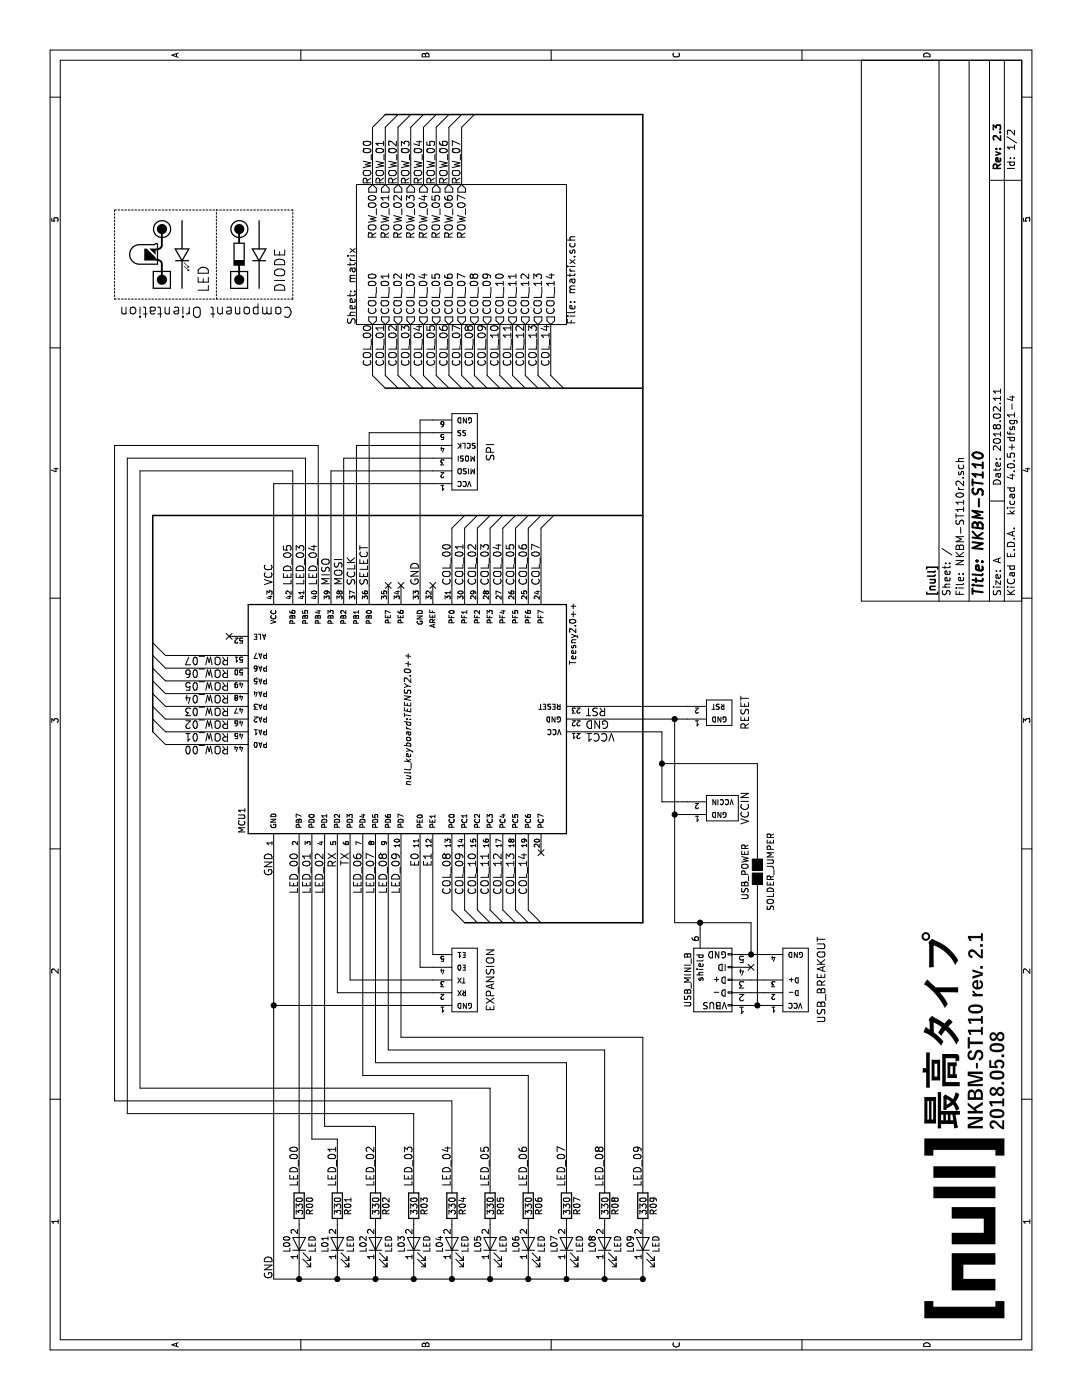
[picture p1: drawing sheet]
EESchema Schematic File Version 2
LIBS:power
LIBS:device
LIBS:transistors
LIBS:conn
LIBS:linear
LIBS:regul
LIBS:74xx
LIBS:cmos4000
LIBS:adc-dac
LIBS:memory
LIBS:xilinx
LIBS:microcontrollers
LIBS:dsp
LIBS:microchip
LIBS:analog_switches
LIBS:motorola
LIBS:texas
LIBS:intel
LIBS:audio
LIBS:interface
LIBS:digital-audio
LIBS:philips
LIBS:display
LIBS:cypress
LIBS:siliconi
LIBS:opto
LIBS:atmel
LIBS:contrib
LIBS:valves
LIBS:NKBM-ST110r2-cache
EELAYER 25 0
EELAYER END
$Descr A 11000 8500
encoding utf-8
Sheet 1 2
Title "NKBM-ST110"
Date "2018.02.11"
Rev "2.3"
Comp "[null]"
Comment1 ""
Comment2 ""
Comment3 ""
Comment4 ""
$EndDescr
Text Label 5150 1800 1    60   ~ 0
ROW_00
Text Label 5250 1800 1    60   ~ 0
ROW_01
Text Label 5350 1800 1    60   ~ 0
ROW_02
Text Label 5550 1800 1    60   ~ 0
ROW_04
Text Label 5650 1800 1    60   ~ 0
ROW_05
Text Label 5750 1800 1    60   ~ 0
ROW_06
Text Label 5850 1800 1    60   ~ 0
ROW_07
Text Label 6400 3650 0    60   ~ 0
COL_01
Text Label 6400 3750 0    60   ~ 0
COL_02
Text Label 6400 3850 0    60   ~ 0
COL_03
Text Label 6400 3950 0    60   ~ 0
COL_04
Text Label 6400 4050 0    60   ~ 0
COL_05
Text Label 6400 4150 0    60   ~ 0
COL_06
Text Label 6400 4250 0    60   ~ 0
COL_07
Text Label 4300 3550 2    60   ~ 0
COL_08
Text Label 4300 3650 2    60   ~ 0
COL_09
Text Label 4300 3750 2    60   ~ 0
COL_10
Text Label 4300 3850 2    60   ~ 0
COL_11
Text Label 4300 3950 2    60   ~ 0
COL_12
Text Label 4300 4050 2    60   ~ 0
COL_13
Text Label 4300 4150 2    60   ~ 0
COL_14
Text Label 6400 3300 0    60   ~ 0
GND
Text Label 5450 4600 3    60   ~ 0
RST
Text Label 5350 4600 3    60   ~ 0
GND
Text Label 5250 4600 3    60   ~ 0
VCC1
Text Label 6400 2150 0    60   ~ 0
VCC
Text Label 4300 2150 2    60   ~ 0
GND
Text Label 4300 3050 2    60   ~ 0
LED_08
Text Label 4300 3150 2    60   ~ 0
LED_09
Text Label 6400 2400 0    60   ~ 0
LED_03
Text Label 6400 2500 0    60   ~ 0
LED_04
Text Label 4300 2350 2    60   ~ 0
LED_00
Text Label 4300 2850 2    60   ~ 0
LED_06
Text Label 4300 2550 2    60   ~ 0
LED_02
Text Label 4300 2450 2    60   ~ 0
LED_01
Text Label 4300 2950 2    60   ~ 0
LED_07
Text Label 4300 2650 2    60   ~ 0
RX
Text Label 4300 2750 2    60   ~ 0
TX
Text Label 6400 2600 0    60   ~ 0
MISO
Text Label 6400 2700 0    60   ~ 0
MOSI
Text Label 6400 2800 0    60   ~ 0
SCLK
Text Label 6400 2900 0    60   ~ 0
SELECT
$Comp
L Teesny2.0++ MCU1
U 1 1
P 5350 3200
F 0 "MCU1" H 4450 4475 50  0000 L BNN
F 1 "Teesny2.0++" H 5775 1875 50  0000 L BNN
F 2 "null_keyboard:TEENSY2.0++" H 5350 3200 50  0000 C CIN
F 3 "" H 5350 3200 50  0000 C CNN
	1    5350 3200
	1    0    0    -1  
$EndComp
Text Label 5450 1800 1    60   ~ 0
ROW_03
NoConn ~ 6400 3400
NoConn ~ 6000 1800
NoConn ~ 4300 4250
Text Label 6400 3550 0    60   ~ 0
COL_00
Text HLabel 8450 2925 2    60   Input ~ 0
COL_00
Text HLabel 8450 3025 2    60   Input ~ 0
COL_01
Text HLabel 8450 3125 2    60   Input ~ 0
COL_02
Text HLabel 8450 3225 2    60   Input ~ 0
COL_03
Text HLabel 8450 3325 2    60   Input ~ 0
COL_04
Text HLabel 8450 3425 2    60   Input ~ 0
COL_05
Text HLabel 8450 3525 2    60   Input ~ 0
COL_06
Text HLabel 8450 3625 2    60   Input ~ 0
COL_07
Text HLabel 8450 3725 2    60   Input ~ 0
COL_08
Text HLabel 8450 3825 2    60   Input ~ 0
COL_09
Text HLabel 8450 3925 2    60   Input ~ 0
COL_10
Text HLabel 8450 4025 2    60   Input ~ 0
COL_11
Text HLabel 8450 4125 2    60   Input ~ 0
COL_12
Text HLabel 8450 4225 2    60   Input ~ 0
COL_13
Text HLabel 8450 4325 2    60   Input ~ 0
COL_14
Text HLabel 9550 2925 0    60   Input ~ 0
ROW_00
Text HLabel 9550 3025 0    60   Input ~ 0
ROW_01
Text HLabel 9550 3125 0    60   Input ~ 0
ROW_02
Text HLabel 9550 3325 0    60   Input ~ 0
ROW_04
Text HLabel 9550 3425 0    60   Input ~ 0
ROW_05
Text HLabel 9550 3525 0    60   Input ~ 0
ROW_06
Text HLabel 9550 3625 0    60   Input ~ 0
ROW_07
Entry Wire Line
	6850 3550 6950 3650
Entry Wire Line
	6850 3650 6950 3750
Entry Wire Line
	6850 3750 6950 3850
Entry Wire Line
	6850 3850 6950 3950
Entry Wire Line
	6850 3950 6950 4050
Entry Wire Line
	6850 4050 6950 4150
Entry Wire Line
	6850 4150 6950 4250
Entry Wire Line
	6850 4250 6950 4350
Entry Wire Line
	3750 3650 3850 3550
Entry Wire Line
	3750 3750 3850 3650
Entry Wire Line
	3750 3850 3850 3750
Entry Wire Line
	3750 3950 3850 3850
Entry Wire Line
	3750 4050 3850 3950
Entry Wire Line
	3750 4150 3850 4050
Entry Wire Line
	3750 4250 3850 4150
Entry Wire Line
	5250 1300 5350 1200
Entry Wire Line
	5150 1300 5250 1200
Entry Wire Line
	5350 1300 5450 1200
Entry Wire Line
	5450 1300 5550 1200
Entry Wire Line
	5550 1300 5650 1200
Entry Wire Line
	5650 1300 5750 1200
Entry Wire Line
	5750 1300 5850 1200
Entry Wire Line
	5850 1300 5950 1200
Entry Wire Line
	7950 3025 8050 2925
Entry Wire Line
	7950 3125 8050 3025
Entry Wire Line
	7950 3225 8050 3125
Entry Wire Line
	7950 3325 8050 3225
Entry Wire Line
	7950 3425 8050 3325
Entry Wire Line
	7950 3525 8050 3425
Entry Wire Line
	7950 3625 8050 3525
Entry Wire Line
	7950 3725 8050 3625
Entry Wire Line
	7950 3825 8050 3725
Entry Wire Line
	7950 3925 8050 3825
Entry Wire Line
	7950 4025 8050 3925
Entry Wire Line
	7950 4125 8050 4025
Entry Wire Line
	7950 4225 8050 4125
Entry Wire Line
	7950 4325 8050 4225
Entry Wire Line
	7950 4425 8050 4325
Entry Wire Line
	10000 3025 10100 3125
Entry Wire Line
	10000 2925 10100 3025
Entry Wire Line
	10000 3125 10100 3225
Entry Wire Line
	10000 3225 10100 3325
Entry Wire Line
	10000 3325 10100 3425
Entry Wire Line
	10000 3425 10100 3525
Entry Wire Line
	10000 3525 10100 3625
Text Label 8450 3725 2    60   ~ 0
COL_08
Text Label 8450 2925 2    60   ~ 0
COL_00
Text Label 8450 3025 2    60   ~ 0
COL_01
Text Label 8450 3125 2    60   ~ 0
COL_02
Text Label 8450 3225 2    60   ~ 0
COL_03
Text Label 8450 3325 2    60   ~ 0
COL_04
Text Label 8450 3425 2    60   ~ 0
COL_05
Text Label 8450 3525 2    60   ~ 0
COL_06
Text Label 8450 3625 2    60   ~ 0
COL_07
Text Label 8450 3825 2    60   ~ 0
COL_09
Text Label 8450 3925 2    60   ~ 0
COL_10
Text Label 8450 4025 2    60   ~ 0
COL_11
Text Label 8450 4125 2    60   ~ 0
COL_12
Text Label 8450 4225 2    60   ~ 0
COL_13
Text Label 8450 4325 2    60   ~ 0
COL_14
Text Label 9550 2925 0    60   ~ 0
ROW_00
Text Label 9550 3025 0    60   ~ 0
ROW_01
Text Label 9550 3125 0    60   ~ 0
ROW_02
Text Label 9550 3225 0    60   ~ 0
ROW_03
Text Label 9550 3325 0    60   ~ 0
ROW_04
Text Label 9550 3425 0    60   ~ 0
ROW_05
Text Label 9550 3525 0    60   ~ 0
ROW_06
Text Label 9550 3625 0    60   ~ 0
ROW_07
Text HLabel 9550 3225 0    60   Input ~ 0
ROW_03
Entry Wire Line
	10000 3625 10100 3725
$Sheet
S 8450 2800 1100 1650
U 5A805DDF
F0 "matrix" 60
F1 "matrix.sch" 60
$EndSheet
$Comp
L SERIAL_HEADER H21
U 1 1
P 3300 3800
F 0 "H21" H 3300 4300 60  0001 C CNN
F 1 "EXPANSION" H 3300 3750 60  0000 C CNN
F 2 "" H 3300 3800 60  0001 C CNN
F 3 "" H 3300 3800 60  0001 C CNN
	1    3300 3800
	1    0    0    -1  
$EndComp
$Comp
L SPI_HEADER H11
U 1 1
P 7400 3800
F 0 "H11" H 7400 4300 60  0001 C CNN
F 1 "SPI" H 7450 3750 60  0000 C CNN
F 2 "" H 7400 3800 60  0001 C CNN
F 3 "" H 7400 3800 60  0001 C CNN
	1    7400 3800
	1    0    0    -1  
$EndComp
Text Label 6400 2300 0    60   ~ 0
LED_05
$Comp
L LED L00
U 1 1
P 1225 2350
F 0 "L00" H 1225 2450 50  0000 C CNN
F 1 "LED" H 1225 2250 50  0000 C CNN
F 2 "" H 1225 2350 50  0000 C CNN
F 3 "" H 1225 2350 50  0000 C CNN
	1    1225 2350
	1    0    0    -1  
$EndComp
$Comp
L R R01
U 1 1
P 1525 2650
F 0 "R01" V 1605 2650 50  0000 C CNN
F 1 "330" V 1525 2650 50  0000 C CNN
F 2 "" V 1455 2650 50  0000 C CNN
F 3 "" H 1525 2650 50  0000 C CNN
	1    1525 2650
	0    1    1    0   
$EndComp
$Comp
L LED L01
U 1 1
P 1225 2650
F 0 "L01" H 1225 2750 50  0000 C CNN
F 1 "LED" H 1225 2550 50  0000 C CNN
F 2 "" H 1225 2650 50  0000 C CNN
F 3 "" H 1225 2650 50  0000 C CNN
	1    1225 2650
	1    0    0    -1  
$EndComp
$Comp
L R R02
U 1 1
P 1525 2950
F 0 "R02" V 1605 2950 50  0000 C CNN
F 1 "330" V 1525 2950 50  0000 C CNN
F 2 "" V 1455 2950 50  0000 C CNN
F 3 "" H 1525 2950 50  0000 C CNN
	1    1525 2950
	0    1    1    0   
$EndComp
$Comp
L LED L02
U 1 1
P 1225 2950
F 0 "L02" H 1225 3050 50  0000 C CNN
F 1 "LED" H 1225 2850 50  0000 C CNN
F 2 "" H 1225 2950 50  0000 C CNN
F 3 "" H 1225 2950 50  0000 C CNN
	1    1225 2950
	1    0    0    -1  
$EndComp
$Comp
L R R03
U 1 1
P 1525 3250
F 0 "R03" V 1605 3250 50  0000 C CNN
F 1 "330" V 1525 3250 50  0000 C CNN
F 2 "" V 1455 3250 50  0000 C CNN
F 3 "" H 1525 3250 50  0000 C CNN
	1    1525 3250
	0    1    1    0   
$EndComp
$Comp
L LED L03
U 1 1
P 1225 3250
F 0 "L03" H 1225 3350 50  0000 C CNN
F 1 "LED" H 1225 3150 50  0000 C CNN
F 2 "" H 1225 3250 50  0000 C CNN
F 3 "" H 1225 3250 50  0000 C CNN
	1    1225 3250
	1    0    0    -1  
$EndComp
$Comp
L R R04
U 1 1
P 1525 3550
F 0 "R04" V 1605 3550 50  0000 C CNN
F 1 "330" V 1525 3550 50  0000 C CNN
F 2 "" V 1455 3550 50  0000 C CNN
F 3 "" H 1525 3550 50  0000 C CNN
	1    1525 3550
	0    1    1    0   
$EndComp
$Comp
L LED L04
U 1 1
P 1225 3550
F 0 "L04" H 1225 3650 50  0000 C CNN
F 1 "LED" H 1225 3450 50  0000 C CNN
F 2 "" H 1225 3550 50  0000 C CNN
F 3 "" H 1225 3550 50  0000 C CNN
	1    1225 3550
	1    0    0    -1  
$EndComp
$Comp
L R R05
U 1 1
P 1525 3850
F 0 "R05" V 1605 3850 50  0000 C CNN
F 1 "330" V 1525 3850 50  0000 C CNN
F 2 "" V 1455 3850 50  0000 C CNN
F 3 "" H 1525 3850 50  0000 C CNN
	1    1525 3850
	0    1    1    0   
$EndComp
$Comp
L LED L05
U 1 1
P 1225 3850
F 0 "L05" H 1225 3950 50  0000 C CNN
F 1 "LED" H 1225 3750 50  0000 C CNN
F 2 "" H 1225 3850 50  0000 C CNN
F 3 "" H 1225 3850 50  0000 C CNN
	1    1225 3850
	1    0    0    -1  
$EndComp
$Comp
L R R06
U 1 1
P 1525 4150
F 0 "R06" V 1605 4150 50  0000 C CNN
F 1 "330" V 1525 4150 50  0000 C CNN
F 2 "" V 1455 4150 50  0000 C CNN
F 3 "" H 1525 4150 50  0000 C CNN
	1    1525 4150
	0    1    1    0   
$EndComp
$Comp
L LED L06
U 1 1
P 1225 4150
F 0 "L06" H 1225 4250 50  0000 C CNN
F 1 "LED" H 1225 4050 50  0000 C CNN
F 2 "" H 1225 4150 50  0000 C CNN
F 3 "" H 1225 4150 50  0000 C CNN
	1    1225 4150
	1    0    0    -1  
$EndComp
$Comp
L R R07
U 1 1
P 1525 4450
F 0 "R07" V 1605 4450 50  0000 C CNN
F 1 "330" V 1525 4450 50  0000 C CNN
F 2 "" V 1455 4450 50  0000 C CNN
F 3 "" H 1525 4450 50  0000 C CNN
	1    1525 4450
	0    1    1    0   
$EndComp
$Comp
L LED L07
U 1 1
P 1225 4450
F 0 "L07" H 1225 4550 50  0000 C CNN
F 1 "LED" H 1225 4350 50  0000 C CNN
F 2 "" H 1225 4450 50  0000 C CNN
F 3 "" H 1225 4450 50  0000 C CNN
	1    1225 4450
	1    0    0    -1  
$EndComp
$Comp
L R R08
U 1 1
P 1525 4750
F 0 "R08" V 1605 4750 50  0000 C CNN
F 1 "330" V 1525 4750 50  0000 C CNN
F 2 "" V 1455 4750 50  0000 C CNN
F 3 "" H 1525 4750 50  0000 C CNN
	1    1525 4750
	0    1    1    0   
$EndComp
$Comp
L LED L08
U 1 1
P 1225 4750
F 0 "L08" H 1225 4850 50  0000 C CNN
F 1 "LED" H 1225 4650 50  0000 C CNN
F 2 "" H 1225 4750 50  0000 C CNN
F 3 "" H 1225 4750 50  0000 C CNN
	1    1225 4750
	1    0    0    -1  
$EndComp
$Comp
L R R09
U 1 1
P 1525 5050
F 0 "R09" V 1605 5050 50  0000 C CNN
F 1 "330" V 1525 5050 50  0000 C CNN
F 2 "" V 1455 5050 50  0000 C CNN
F 3 "" H 1525 5050 50  0000 C CNN
	1    1525 5050
	0    1    1    0   
$EndComp
$Comp
L LED L09
U 1 1
P 1225 5050
F 0 "L09" H 1225 5150 50  0000 C CNN
F 1 "LED" H 1225 4950 50  0000 C CNN
F 2 "" H 1225 5050 50  0000 C CNN
F 3 "" H 1225 5050 50  0000 C CNN
	1    1225 5050
	1    0    0    -1  
$EndComp
$Comp
L RST_HEADER H31
U 1 1
P 5400 5800
F 0 "H31" H 5400 6300 60  0001 C CNN
F 1 "RESET" H 5400 5750 60  0000 C CNN
F 2 "" H 5400 5800 60  0001 C CNN
F 3 "" H 5400 5800 60  0001 C CNN
	1    5400 5800
	1    0    0    -1  
$EndComp
$Comp
L VCCIN_HEADER H41
U 1 1
P 4650 5800
F 0 "H41" H 4650 6300 60  0001 C CNN
F 1 "VCCIN" H 4650 5750 60  0000 C CNN
F 2 "" H 4650 5800 60  0001 C CNN
F 3 "" H 4650 5800 60  0001 C CNN
	1    4650 5800
	1    0    0    -1  
$EndComp
Text Label 1675 5050 0    60   ~ 0
LED_09
Text Label 1675 4750 0    60   ~ 0
LED_08
Text Label 1675 4450 0    60   ~ 0
LED_07
Text Label 1675 4150 0    60   ~ 0
LED_06
Text Label 1675 3850 0    60   ~ 0
LED_05
Text Label 1675 3550 0    60   ~ 0
LED_04
Text Label 1675 3250 0    60   ~ 0
LED_03
Text Label 1675 2950 0    60   ~ 0
LED_02
Text Label 1675 2350 0    60   ~ 0
LED_00
Text Label 1675 2650 0    60   ~ 0
LED_01
Text Label 950  2150 0    60   ~ 0
GND
Text Label 4300 3400 2    60   ~ 0
E1
Text Label 4300 3300 2    60   ~ 0
E0
NoConn ~ 6400 3050
NoConn ~ 6400 3150
Text Notes 8700 1650 0    79   ~ 0
LED
Text Notes 8700 2250 0    79   ~ 0
DIODE
Text Notes 8600 2300 1    79   ~ 0
Component Orientation
$Comp
L GS2 USB_POWER
U 1 1
P 4150 5950
F 0 "USB_POWER" V 4050 5950 50  0000 C CNN
F 1 "SOLDER_JUMPER" V 4250 5950 50  0000 C CNN
F 2 "SOLDER_BRIDGE" V 4224 5950 50  0001 C CNN
F 3 "" H 4150 5950 50  0000 C CNN
	1    4150 5950
	0    1    1    0   
$EndComp
NoConn ~ 3400 5900
$Comp
L USB_BREAKOUT H?
U 1 1
P 3300 6400
F 0 "H?" H 3300 6900 60  0001 C CNN
F 1 "USB_BREAKOUT" H 3300 6350 60  0000 C CNN
F 2 "" H 2850 6650 60  0001 C CNN
F 3 "" H 2850 6650 60  0001 C CNN
	1    3300 6400
	1    0    0    -1  
$EndComp
$Comp
L USB_OTG P?
U 1 1
P 3300 5600
F 0 "P?" H 3625 5475 50  0001 C CNN
F 1 "USB_MINI_B" H 3300 5800 50  0000 C CNN
F 2 "" V 3250 5500 50  0000 C CNN
F 3 "" V 3250 5500 50  0000 C CNN
	1    3300 5600
	1    0    0    -1  
$EndComp
$Comp
L R R00
U 1 1
P 1525 2350
F 0 "R00" V 1605 2350 50  0000 C CNN
F 1 "330" V 1525 2350 50  0000 C CNN
F 2 "" V 1455 2350 50  0000 C CNN
F 3 "" H 1525 2350 50  0000 C CNN
	1    1525 2350
	0    1    1    0   
$EndComp
Wire Wire Line
	2050 2450 4300 2450
Wire Wire Line
	6400 3550 6850 3550
Wire Wire Line
	6400 3650 6850 3650
Wire Wire Line
	6400 3750 6850 3750
Wire Wire Line
	6400 3850 6850 3850
Wire Wire Line
	6400 3950 6850 3950
Wire Wire Line
	6400 4050 6850 4050
Wire Wire Line
	6400 4150 6850 4150
Wire Wire Line
	6400 4250 6850 4250
Wire Wire Line
	4300 3550 3850 3550
Wire Wire Line
	3850 3650 4300 3650
Wire Wire Line
	4300 3750 3850 3750
Wire Wire Line
	4300 3850 3850 3850
Wire Wire Line
	4300 3950 3850 3950
Wire Wire Line
	4300 4050 3850 4050
Wire Wire Line
	4300 4150 3850 4150
Wire Wire Line
	5250 1800 5250 1300
Wire Wire Line
	5150 1300 5150 1800
Wire Wire Line
	5350 1800 5350 1300
Wire Wire Line
	5450 1800 5450 1300
Wire Wire Line
	5550 1800 5550 1300
Wire Wire Line
	5650 1800 5650 1300
Wire Wire Line
	5750 1800 5750 1300
Wire Wire Line
	5850 1300 5850 1800
Wire Wire Line
	8050 2925 8450 2925
Wire Wire Line
	8450 4325 8050 4325
Wire Wire Line
	8450 4225 8050 4225
Wire Wire Line
	8450 4125 8050 4125
Wire Wire Line
	8450 4025 8050 4025
Wire Wire Line
	8450 3925 8050 3925
Wire Wire Line
	8450 3825 8050 3825
Wire Wire Line
	8450 3725 8050 3725
Wire Wire Line
	8450 3625 8050 3625
Wire Wire Line
	8450 3525 8050 3525
Wire Wire Line
	8450 3425 8050 3425
Wire Wire Line
	8450 3325 8050 3325
Wire Wire Line
	8450 3225 8050 3225
Wire Wire Line
	8450 3125 8050 3125
Wire Wire Line
	8450 3025 8050 3025
Wire Wire Line
	10000 2925 9550 2925
Wire Wire Line
	10000 3025 9550 3025
Wire Wire Line
	9550 3125 10000 3125
Wire Wire Line
	10000 3225 9550 3225
Wire Wire Line
	10000 3325 9550 3325
Wire Wire Line
	10000 3425 9550 3425
Wire Wire Line
	10000 3525 9550 3525
Wire Bus Line
	7950 3025 7950 5050
Wire Bus Line
	6950 1200 6950 5050
Wire Wire Line
	9550 3625 10000 3625
Wire Bus Line
	10100 3025 10100 5050
Wire Bus Line
	5250 1200 6950 1200
Wire Bus Line
	3750 3650 3750 5050
Wire Wire Line
	6400 2300 7300 2300
Wire Wire Line
	6400 2400 7400 2400
Wire Wire Line
	6400 2500 7500 2500
Wire Wire Line
	7700 3300 7700 3400
Wire Wire Line
	7700 3300 6400 3300
Wire Wire Line
	7600 3400 7600 2900
Wire Wire Line
	7600 2900 6400 2900
Wire Wire Line
	6400 2800 7500 2800
Wire Wire Line
	7500 2800 7500 3400
Wire Wire Line
	7400 3400 7400 2700
Wire Wire Line
	7400 2700 6400 2700
Wire Wire Line
	6400 2600 7300 2600
Wire Wire Line
	7300 2600 7300 3400
Wire Wire Line
	7200 3400 7200 2150
Wire Wire Line
	7200 2150 6400 2150
Wire Wire Line
	3500 3400 4300 3400
Wire Wire Line
	4300 3300 3400 3300
Wire Wire Line
	3400 3300 3400 3400
Wire Wire Line
	3300 3400 3300 2750
Wire Wire Line
	3300 2750 4300 2750
Wire Wire Line
	4300 2650 3200 2650
Wire Wire Line
	3200 2650 3200 3400
Wire Wire Line
	950  2150 4300 2150
Wire Wire Line
	7300 2300 7300 1100
Wire Wire Line
	7400 2400 7400 1000
Wire Wire Line
	7500 2500 7500 900 
Wire Wire Line
	1675 5050 2850 5050
Wire Wire Line
	950  2350 1075 2350
Wire Wire Line
	950  5050 1075 5050
Wire Wire Line
	950  4750 1075 4750
Connection ~ 950  4750
Wire Wire Line
	950  4450 1075 4450
Connection ~ 950  4450
Wire Wire Line
	950  4150 1075 4150
Connection ~ 950  4150
Wire Wire Line
	950  3850 1075 3850
Connection ~ 950  3850
Wire Wire Line
	950  3550 1075 3550
Connection ~ 950  3550
Wire Wire Line
	950  3250 1075 3250
Connection ~ 950  3250
Wire Wire Line
	950  2950 1075 2950
Connection ~ 950  2950
Wire Wire Line
	950  2650 1075 2650
Connection ~ 950  2650
Connection ~ 950  5050
Wire Wire Line
	2450 3850 1675 3850
Wire Wire Line
	2250 3250 1675 3250
Wire Wire Line
	2350 3550 1675 3550
Wire Wire Line
	4600 5400 4600 5300
Connection ~ 5350 5300
Wire Wire Line
	950  2150 950  5050
Connection ~ 3100 2150
Connection ~ 950  2350
Wire Wire Line
	4700 5400 4700 5200
Wire Wire Line
	4700 5200 5250 5200
Wire Wire Line
	2850 5050 2850 3150
Wire Wire Line
	2750 3050 2750 4750
Wire Wire Line
	2750 4750 1675 4750
Wire Wire Line
	1675 4450 2650 4450
Wire Wire Line
	2650 4450 2650 2950
Wire Wire Line
	2550 2850 2550 4150
Wire Wire Line
	2550 4150 1675 4150
Wire Wire Line
	7300 1100 2450 1100
Wire Wire Line
	7500 900  2350 900 
Wire Wire Line
	7400 1000 2250 1000
Wire Wire Line
	1675 2950 2150 2950
Wire Wire Line
	2150 2950 2150 2550
Wire Wire Line
	1675 2650 2050 2650
Wire Wire Line
	2050 2650 2050 2450
Wire Bus Line
	3750 5050 10100 5050
Wire Notes Line
	8650 900  8650 2300
Wire Notes Line
	8650 2300 9350 2300
Wire Notes Line
	9350 2300 9350 900 
Wire Notes Line
	9350 900  8650 900 
Wire Notes Line
	8650 1700 9350 1700
Connection ~ 4600 5300
Wire Wire Line
	3750 5900 3500 5900
Connection ~ 3100 5950
Wire Wire Line
	3100 5900 3100 6000
Wire Wire Line
	3200 5900 3200 6000
Wire Wire Line
	3300 5900 3300 6000
Wire Wire Line
	3500 5900 3500 6000
Wire Wire Line
	5350 4600 5350 5400
Wire Wire Line
	5450 5400 5450 4600
Wire Wire Line
	3950 5950 3100 5950
Wire Wire Line
	5000 5950 5000 5200
Connection ~ 5000 5200
Wire Wire Line
	5000 5950 4350 5950
Wire Wire Line
	5250 5200 5250 4600
Wire Wire Line
	3750 5300 3750 5900
Wire Wire Line
	3700 5500 3750 5500
Connection ~ 3750 5500
Wire Wire Line
	3750 5300 5350 5300
Connection ~ 3500 5900
Wire Wire Line
	3100 3400 3100 2150
Wire Wire Line
	2150 2550 4300 2550
Wire Wire Line
	1675 2350 4300 2350
Wire Wire Line
	2850 3150 4300 3150
Wire Wire Line
	2750 3050 4300 3050
Wire Wire Line
	2650 2950 4300 2950
Wire Wire Line
	2550 2850 4300 2850
Wire Wire Line
	2450 1100 2450 3850
Wire Wire Line
	2350 900  2350 3550
Wire Wire Line
	2250 1000 2250 3250
$EndSCHEMATC
